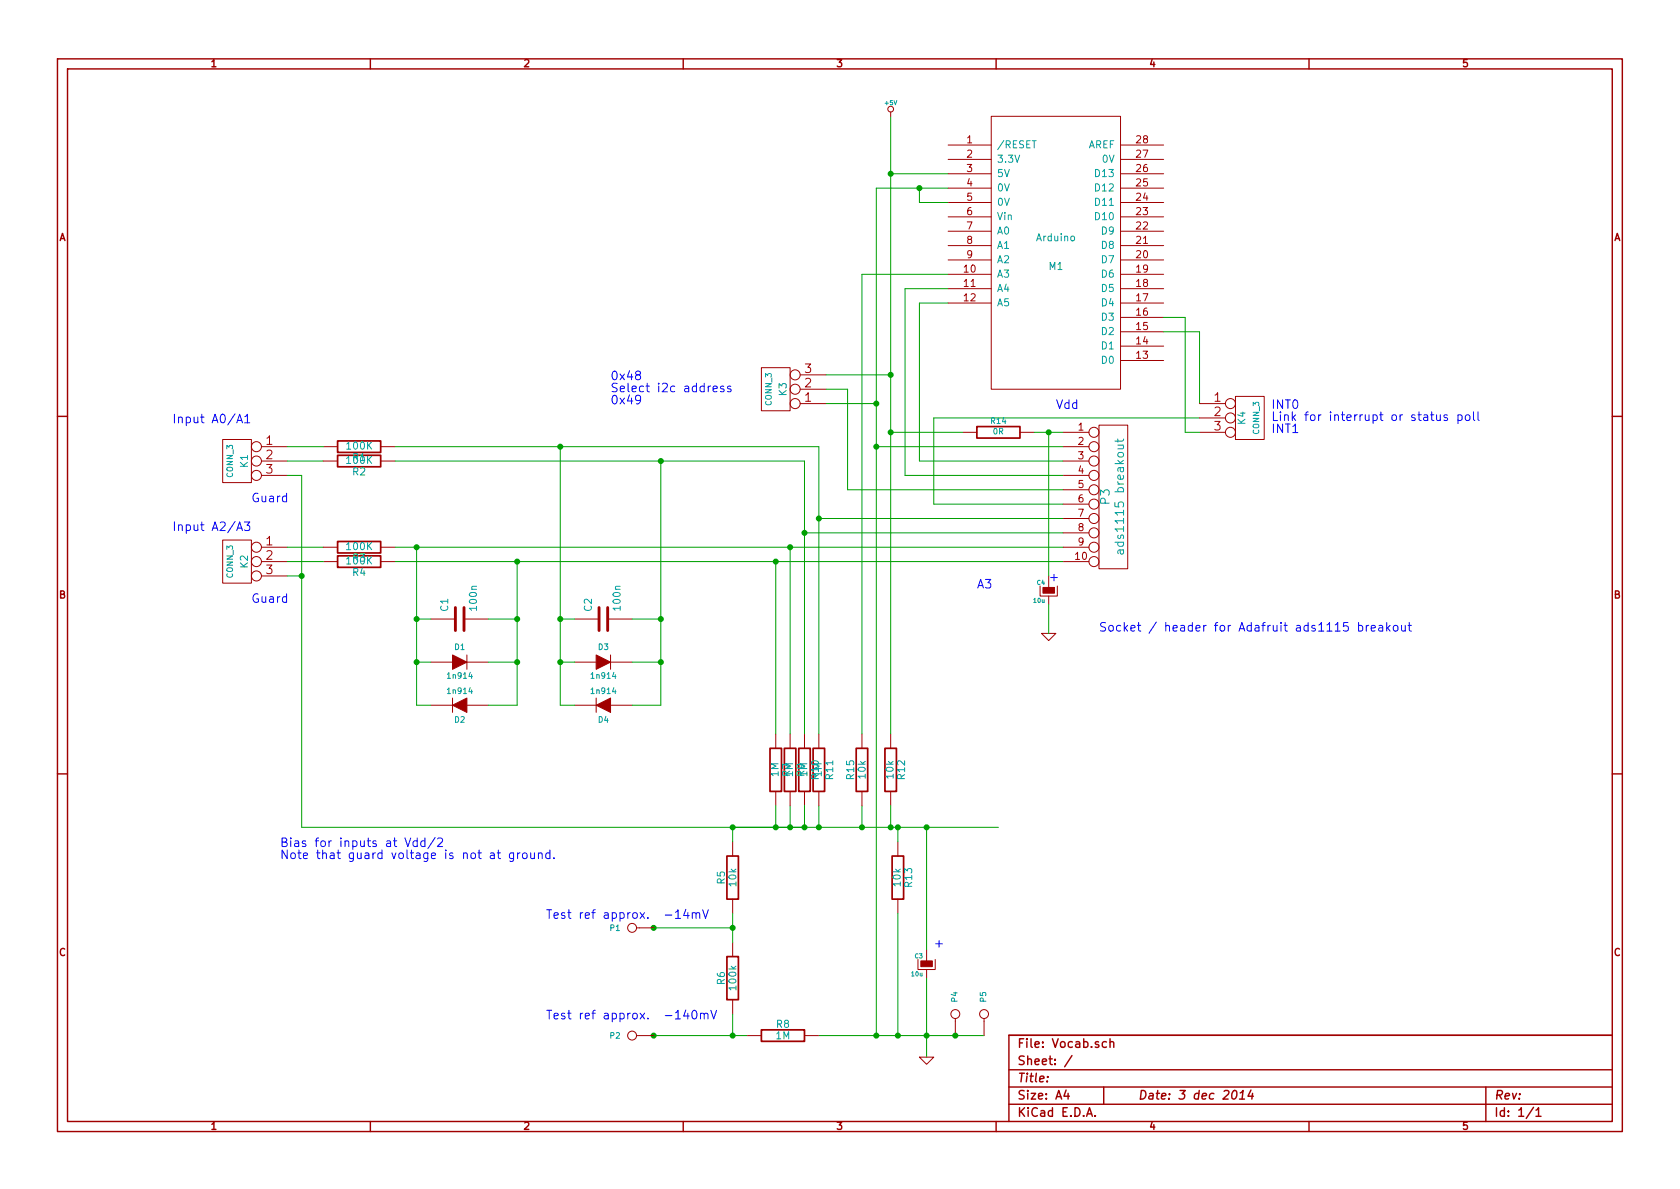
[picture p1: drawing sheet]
EESchema Schematic File Version 2
LIBS:power
LIBS:device
LIBS:transistors
LIBS:conn
LIBS:linear
LIBS:regul
LIBS:74xx
LIBS:cmos4000
LIBS:adc-dac
LIBS:memory
LIBS:xilinx
LIBS:special
LIBS:microcontrollers
LIBS:dsp
LIBS:microchip
LIBS:analog_switches
LIBS:motorola
LIBS:texas
LIBS:intel
LIBS:audio
LIBS:interface
LIBS:digital-audio
LIBS:philips
LIBS:display
LIBS:cypress
LIBS:siliconi
LIBS:opto
LIBS:atmel
LIBS:contrib
LIBS:valves
LIBS:Arduino
LIBS:Vocab-cache
EELAYER 27 0
EELAYER END
$Descr A4 11693 8268
encoding utf-8
Sheet 1 1
Title ""
Date "3 dec 2014"
Rev ""
Comp ""
Comment1 ""
Comment2 ""
Comment3 ""
Comment4 ""
$EndDescr
$Comp
L Arduino M1
U 1 1
P 7350 1750
F 0 "M1" H 7350 1650 50  0000 C CNN
F 1 "Arduino" H 7350 1850 50  0000 C CNN
F 2 "MODULE" H 7350 1750 50  0001 C CNN
F 3 "DOCUMENTATION" H 7350 1750 50  0001 C CNN
	1    7350 1750
	1    0    0    -1  
$EndComp
$Comp
L CONN_10 P3
U 1 1
P 7750 3450
F 0 "P3" V 7700 3450 60  0000 C CNN
F 1 "ads1115 breakout" V 7800 3450 60  0000 C CNN
F 2 "" H 7750 3450 60  0000 C CNN
F 3 "" H 7750 3450 60  0000 C CNN
	1    7750 3450
	1    0    0    -1  
$EndComp
$Comp
L R R4
U 1 1
P 2500 3900
F 0 "R4" V 2580 3900 50  0000 C CNN
F 1 "100K" V 2500 3900 50  0000 C CNN
F 2 "" H 2500 3900 60  0000 C CNN
F 3 "" H 2500 3900 60  0000 C CNN
	1    2500 3900
	0    1    1    0   
$EndComp
$Comp
L R R3
U 1 1
P 2500 3800
F 0 "R3" V 2580 3800 50  0000 C CNN
F 1 "100K" V 2500 3800 50  0000 C CNN
F 2 "" H 2500 3800 60  0000 C CNN
F 3 "" H 2500 3800 60  0000 C CNN
	1    2500 3800
	0    1    1    0   
$EndComp
$Comp
L R R2
U 1 1
P 2500 3200
F 0 "R2" V 2580 3200 50  0000 C CNN
F 1 "100K" V 2500 3200 50  0000 C CNN
F 2 "" H 2500 3200 60  0000 C CNN
F 3 "" H 2500 3200 60  0000 C CNN
	1    2500 3200
	0    1    1    0   
$EndComp
$Comp
L R R1
U 1 1
P 2500 3100
F 0 "R1" V 2580 3100 50  0000 C CNN
F 1 "100K" V 2500 3100 50  0000 C CNN
F 2 "" H 2500 3100 60  0000 C CNN
F 3 "" H 2500 3100 60  0000 C CNN
	1    2500 3100
	0    1    1    0   
$EndComp
$Comp
L R R12
U 1 1
P 6200 5350
F 0 "R12" V 6280 5350 50  0000 C CNN
F 1 "10k" V 6200 5350 50  0000 C CNN
F 2 "" H 6200 5350 60  0000 C CNN
F 3 "" H 6200 5350 60  0000 C CNN
	1    6200 5350
	1    0    0    -1  
$EndComp
$Comp
L R R13
U 1 1
P 6250 6100
F 0 "R13" V 6330 6100 50  0000 C CNN
F 1 "10k" V 6250 6100 50  0000 C CNN
F 2 "" H 6250 6100 60  0000 C CNN
F 3 "" H 6250 6100 60  0000 C CNN
	1    6250 6100
	1    0    0    -1  
$EndComp
$Comp
L CONN_3 K1
U 1 1
P 1650 3200
F 0 "K1" V 1600 3200 50  0000 C CNN
F 1 "CONN_3" V 1700 3200 40  0000 C CNN
F 2 "" H 1650 3200 60  0000 C CNN
F 3 "" H 1650 3200 60  0000 C CNN
	1    1650 3200
	-1   0    0    -1  
$EndComp
$Comp
L CONN_3 K2
U 1 1
P 1650 3900
F 0 "K2" V 1600 3900 50  0000 C CNN
F 1 "CONN_3" V 1700 3900 40  0000 C CNN
F 2 "" H 1650 3900 60  0000 C CNN
F 3 "" H 1650 3900 60  0000 C CNN
	1    1650 3900
	-1   0    0    -1  
$EndComp
$Comp
L R R11
U 1 1
P 5700 5350
F 0 "R11" V 5780 5350 50  0000 C CNN
F 1 "1M" V 5700 5350 50  0000 C CNN
F 2 "" H 5700 5350 60  0000 C CNN
F 3 "" H 5700 5350 60  0000 C CNN
	1    5700 5350
	1    0    0    -1  
$EndComp
$Comp
L R R10
U 1 1
P 5600 5350
F 0 "R10" V 5680 5350 50  0000 C CNN
F 1 "1M" V 5600 5350 50  0000 C CNN
F 2 "" H 5600 5350 60  0000 C CNN
F 3 "" H 5600 5350 60  0000 C CNN
	1    5600 5350
	1    0    0    -1  
$EndComp
$Comp
L R R9
U 1 1
P 5500 5350
F 0 "R9" V 5580 5350 50  0000 C CNN
F 1 "1M" V 5500 5350 50  0000 C CNN
F 2 "" H 5500 5350 60  0000 C CNN
F 3 "" H 5500 5350 60  0000 C CNN
	1    5500 5350
	1    0    0    -1  
$EndComp
$Comp
L R R7
U 1 1
P 5400 5350
F 0 "R7" V 5480 5350 50  0000 C CNN
F 1 "1M" V 5400 5350 50  0000 C CNN
F 2 "" H 5400 5350 60  0000 C CNN
F 3 "" H 5400 5350 60  0000 C CNN
	1    5400 5350
	1    0    0    -1  
$EndComp
$Comp
L C C2
U 1 1
P 4200 4300
F 0 "C2" H 4250 4400 50  0000 L CNN
F 1 "100n" H 4250 4200 50  0000 L CNN
F 2 "" H 4200 4300 60  0000 C CNN
F 3 "" H 4200 4300 60  0000 C CNN
	1    4200 4300
	0    -1   -1   0   
$EndComp
$Comp
L C C1
U 1 1
P 3200 4300
F 0 "C1" H 3250 4400 50  0000 L CNN
F 1 "100n" H 3250 4200 50  0000 L CNN
F 2 "" H 3200 4300 60  0000 C CNN
F 3 "" H 3200 4300 60  0000 C CNN
	1    3200 4300
	0    -1   -1   0   
$EndComp
$Comp
L DIODE D1
U 1 1
P 3200 4600
F 0 "D1" H 3200 4700 40  0000 C CNN
F 1 "1n914" H 3200 4500 40  0000 C CNN
F 2 "" H 3200 4600 60  0000 C CNN
F 3 "" H 3200 4600 60  0000 C CNN
	1    3200 4600
	1    0    0    -1  
$EndComp
$Comp
L DIODE D2
U 1 1
P 3200 4900
F 0 "D2" H 3200 5000 40  0000 C CNN
F 1 "1n914" H 3200 4800 40  0000 C CNN
F 2 "" H 3200 4900 60  0000 C CNN
F 3 "" H 3200 4900 60  0000 C CNN
	1    3200 4900
	-1   0    0    1   
$EndComp
$Comp
L DIODE D3
U 1 1
P 4200 4600
F 0 "D3" H 4200 4700 40  0000 C CNN
F 1 "1n914" H 4200 4500 40  0000 C CNN
F 2 "" H 4200 4600 60  0000 C CNN
F 3 "" H 4200 4600 60  0000 C CNN
	1    4200 4600
	1    0    0    -1  
$EndComp
$Comp
L DIODE D4
U 1 1
P 4200 4900
F 0 "D4" H 4200 5000 40  0000 C CNN
F 1 "1n914" H 4200 4800 40  0000 C CNN
F 2 "" H 4200 4900 60  0000 C CNN
F 3 "" H 4200 4900 60  0000 C CNN
	1    4200 4900
	-1   0    0    1   
$EndComp
$Comp
L CPsmall C3
U 1 1
P 6450 6700
F 0 "C3" H 6475 6750 30  0000 L CNN
F 1 "10u" H 6475 6625 30  0000 L CNN
F 2 "" H 6450 6700 60  0000 C CNN
F 3 "" H 6450 6700 60  0000 C CNN
	1    6450 6700
	-1   0    0    -1  
$EndComp
$Comp
L R R6
U 1 1
P 5100 6800
F 0 "R6" V 5180 6800 50  0000 C CNN
F 1 "100k" V 5100 6800 50  0000 C CNN
F 2 "" H 5100 6800 60  0000 C CNN
F 3 "" H 5100 6800 60  0000 C CNN
	1    5100 6800
	-1   0    0    1   
$EndComp
$Comp
L R R8
U 1 1
P 5450 7200
F 0 "R8" V 5530 7200 50  0000 C CNN
F 1 "1M" V 5450 7200 50  0000 C CNN
F 2 "" H 5450 7200 60  0000 C CNN
F 3 "" H 5450 7200 60  0000 C CNN
	1    5450 7200
	0    -1   -1   0   
$EndComp
Text Notes 6500 6600 0    60   ~ 0
+
Text Notes 3800 7100 0    60   ~ 0
Test ref approx.  -140mV
Text Notes 1750 3500 0    60   ~ 0
Guard
Text Notes 1750 4200 0    60   ~ 0
Guard
Text Notes 7350 2850 0    60   ~ 0
Vdd
Text Notes 6800 4100 0    60   ~ 0
A3
Wire Wire Line
	6100 1300 6100 7200
Wire Wire Line
	6100 3100 7400 3100
Connection ~ 6100 3100
Wire Wire Line
	2750 3900 7400 3900
Wire Wire Line
	2750 3800 7400 3800
Wire Wire Line
	5600 3700 7400 3700
Wire Wire Line
	2000 3800 2250 3800
Wire Wire Line
	2000 3900 2250 3900
Wire Wire Line
	2000 3100 2250 3100
Wire Wire Line
	2000 3200 2250 3200
Wire Wire Line
	2000 3300 2100 3300
Wire Wire Line
	2100 3300 2100 5750
Connection ~ 2100 4000
Wire Wire Line
	5700 5750 5700 5600
Wire Wire Line
	5600 5750 5600 5600
Connection ~ 5700 5750
Wire Wire Line
	5500 5750 5500 5600
Connection ~ 5600 5750
Wire Wire Line
	5400 5750 5400 5600
Connection ~ 5500 5750
Wire Wire Line
	5700 3100 5700 5100
Connection ~ 5700 3600
Wire Wire Line
	5600 3200 5600 5100
Connection ~ 5600 3700
Wire Wire Line
	5500 5100 5500 3800
Connection ~ 5500 3800
Wire Wire Line
	5400 3900 5400 5100
Connection ~ 5400 3900
Connection ~ 6200 3000
Wire Wire Line
	6200 5750 6200 5600
Wire Wire Line
	2100 4000 2000 4000
Connection ~ 5400 5750
Wire Wire Line
	3900 4300 4000 4300
Wire Wire Line
	2900 4300 3000 4300
Wire Wire Line
	4600 4300 4400 4300
Wire Wire Line
	3600 4300 3400 4300
Wire Wire Line
	6400 2100 6400 3200
Wire Wire Line
	6400 3200 7400 3200
Wire Wire Line
	6300 2000 6300 3300
Wire Wire Line
	6300 3300 7400 3300
Wire Wire Line
	2900 4900 3000 4900
Connection ~ 2900 4300
Wire Wire Line
	2900 4600 3000 4600
Connection ~ 2900 4600
Wire Wire Line
	3600 4600 3400 4600
Connection ~ 3600 4300
Wire Wire Line
	3600 4900 3400 4900
Connection ~ 3600 4600
Wire Wire Line
	3900 4900 4000 4900
Wire Wire Line
	3900 4600 4000 4600
Connection ~ 3900 4600
Wire Wire Line
	4600 4600 4400 4600
Wire Wire Line
	4600 4900 4400 4900
Connection ~ 4600 4600
Wire Wire Line
	2900 3800 2900 4900
Wire Wire Line
	3600 3900 3600 4900
Wire Wire Line
	3900 3100 3900 4900
Connection ~ 3900 4300
Connection ~ 4600 4300
Wire Wire Line
	4600 3200 4600 4900
Wire Wire Line
	2100 5750 6950 5750
Wire Wire Line
	5100 5750 5600 5750
Connection ~ 6200 5750
Connection ~ 5100 5750
Wire Wire Line
	5700 7200 6850 7200
Wire Wire Line
	6450 6800 6450 7350
Wire Wire Line
	6250 6350 6250 7200
Connection ~ 6250 7200
Connection ~ 6100 7200
Wire Wire Line
	6250 5750 6250 5850
Connection ~ 6250 5750
Wire Wire Line
	6450 5750 6450 6600
Connection ~ 6450 5750
Wire Wire Line
	2750 3100 5700 3100
Wire Wire Line
	2750 3200 5600 3200
Wire Wire Line
	7400 3600 5700 3600
Wire Wire Line
	6200 800  6200 5100
Connection ~ 6200 1200
Text Notes 1950 5900 0    60   ~ 0
Bias for inputs at Vdd/2\nNote that guard voltage is not at ground.
Text Notes 1200 2950 0    60   ~ 0
Input A0/A1
Text Notes 1200 3700 0    60   ~ 0
Input A2/A3
Text Notes 7650 4400 0    60   ~ 0
Socket / header for Adafruit ads1115 breakout
Connection ~ 2900 3800
Connection ~ 3600 3900
Connection ~ 3900 3100
Connection ~ 4600 3200
$Comp
L +5V #PWR01
U 1 1
P 6200 800
F 0 "#PWR01" H 6200 890 20  0001 C CNN
F 1 "+5V" H 6200 890 30  0000 C CNN
F 2 "" H 6200 800 60  0000 C CNN
F 3 "" H 6200 800 60  0000 C CNN
	1    6200 800 
	1    0    0    -1  
$EndComp
Wire Wire Line
	6400 1300 6400 1400
Wire Wire Line
	6400 1400 6600 1400
Connection ~ 6400 1300
$Comp
L GND #PWR02
U 1 1
P 6450 7350
F 0 "#PWR02" H 6450 7350 30  0001 C CNN
F 1 "GND" H 6450 7280 30  0001 C CNN
F 2 "" H 6450 7350 60  0000 C CNN
F 3 "" H 6450 7350 60  0000 C CNN
	1    6450 7350
	1    0    0    -1  
$EndComp
Connection ~ 6450 7200
Connection ~ 4550 7200
Wire Wire Line
	4550 7200 5200 7200
Wire Wire Line
	5100 7050 5100 7200
Connection ~ 5100 7200
$Comp
L R R5
U 1 1
P 5100 6100
F 0 "R5" V 5180 6100 50  0000 C CNN
F 1 "10k" V 5100 6100 50  0000 C CNN
F 2 "" H 5100 6100 60  0000 C CNN
F 3 "" H 5100 6100 60  0000 C CNN
	1    5100 6100
	-1   0    0    1   
$EndComp
Wire Wire Line
	5100 5750 5100 5850
Wire Wire Line
	5100 6350 5100 6550
Wire Wire Line
	5100 6450 4550 6450
Connection ~ 5100 6450
Connection ~ 4550 6450
Text Notes 3800 6400 0    60   ~ 0
Test ref approx.  -14mV
$Comp
L CONN_1 P1
U 1 1
P 4400 6450
F 0 "P1" H 4480 6450 40  0000 L CNN
F 1 "CONN_1" H 4400 6505 30  0001 C CNN
F 2 "" H 4400 6450 60  0000 C CNN
F 3 "" H 4400 6450 60  0000 C CNN
	1    4400 6450
	-1   0    0    1   
$EndComp
$Comp
L CONN_1 P2
U 1 1
P 4400 7200
F 0 "P2" H 4480 7200 40  0000 L CNN
F 1 "CONN_1" H 4400 7255 30  0001 C CNN
F 2 "" H 4400 7200 60  0000 C CNN
F 3 "" H 4400 7200 60  0000 C CNN
	1    4400 7200
	-1   0    0    1   
$EndComp
Wire Wire Line
	8100 2300 8350 2300
Wire Wire Line
	8350 2300 8350 2800
Wire Wire Line
	6500 2900 6500 3500
Wire Wire Line
	6500 3500 7400 3500
Wire Wire Line
	6500 2900 8350 2900
Text Notes 8850 2850 0    60   ~ 0
INT0\nLink for interrupt or status poll\nINT1\n
$Comp
L CONN_3 K4
U 1 1
P 8700 2900
F 0 "K4" V 8650 2900 50  0000 C CNN
F 1 "CONN_3" V 8750 2900 40  0000 C CNN
F 2 "" H 8700 2900 60  0000 C CNN
F 3 "" H 8700 2900 60  0000 C CNN
	1    8700 2900
	1    0    0    -1  
$EndComp
Wire Wire Line
	8100 2200 8250 2200
Wire Wire Line
	8250 2200 8250 3000
Wire Wire Line
	8250 3000 8350 3000
$Comp
L CONN_3 K3
U 1 1
P 5400 2700
F 0 "K3" V 5350 2700 50  0000 C CNN
F 1 "CONN_3" V 5450 2700 40  0000 C CNN
F 2 "" H 5400 2700 60  0000 C CNN
F 3 "" H 5400 2700 60  0000 C CNN
	1    5400 2700
	-1   0    0    1   
$EndComp
Wire Wire Line
	7400 3400 5900 3400
Wire Wire Line
	5900 3400 5900 2700
Wire Wire Line
	5900 2700 5750 2700
Wire Wire Line
	5750 2600 6200 2600
Connection ~ 6200 2600
Wire Wire Line
	5750 2800 6100 2800
Connection ~ 6100 2800
Text Notes 4250 2650 0    60   ~ 0
0x48\nSelect i2c address\n0x49\n
Wire Wire Line
	6200 1200 6600 1200
Wire Wire Line
	6100 1300 6600 1300
Wire Wire Line
	6400 2100 6600 2100
Wire Wire Line
	6300 2000 6600 2000
$Comp
L R R14
U 1 1
P 6950 3000
F 0 "R14" V 7030 3000 40  0000 C CNN
F 1 "0R" V 6957 3001 40  0000 C CNN
F 2 "~" V 6880 3000 30  0000 C CNN
F 3 "~" H 6950 3000 30  0000 C CNN
	1    6950 3000
	0    -1   -1   0   
$EndComp
Wire Wire Line
	7200 3000 7400 3000
Wire Wire Line
	6700 3000 6200 3000
$Comp
L CPsmall C4
U 1 1
P 7300 4100
F 0 "C4" H 7325 4150 30  0000 L CNN
F 1 "10u" H 7325 4025 30  0000 L CNN
F 2 "" H 7300 4100 60  0000 C CNN
F 3 "" H 7300 4100 60  0000 C CNN
	1    7300 4100
	-1   0    0    -1  
$EndComp
Wire Wire Line
	7300 4000 7300 3000
Connection ~ 7300 3000
Text Notes 7300 4050 0    60   ~ 0
+
$Comp
L GND #PWR03
U 1 1
P 7300 4400
F 0 "#PWR03" H 7300 4400 30  0001 C CNN
F 1 "GND" H 7300 4330 30  0001 C CNN
F 2 "" H 7300 4400 60  0000 C CNN
F 3 "" H 7300 4400 60  0000 C CNN
	1    7300 4400
	1    0    0    -1  
$EndComp
Wire Wire Line
	7300 4400 7300 4200
$Comp
L CONN_1 P4
U 1 1
P 6650 7050
F 0 "P4" H 6730 7050 40  0000 L CNN
F 1 "CONN_1" H 6650 7105 30  0001 C CNN
F 2 "" H 6650 7050 60  0000 C CNN
F 3 "" H 6650 7050 60  0000 C CNN
	1    6650 7050
	0    -1   -1   0   
$EndComp
$Comp
L CONN_1 P5
U 1 1
P 6850 7050
F 0 "P5" H 6930 7050 40  0000 L CNN
F 1 "CONN_1" H 6850 7105 30  0001 C CNN
F 2 "" H 6850 7050 60  0000 C CNN
F 3 "" H 6850 7050 60  0000 C CNN
	1    6850 7050
	0    -1   -1   0   
$EndComp
Connection ~ 6650 7200
Wire Wire Line
	6600 1900 6000 1900
Wire Wire Line
	6000 1900 6000 5100
Connection ~ 6000 5750
$Comp
L R R15
U 1 1
P 6000 5350
F 0 "R15" V 6080 5350 50  0000 C CNN
F 1 "10k" V 6000 5350 50  0000 C CNN
F 2 "" H 6000 5350 60  0000 C CNN
F 3 "" H 6000 5350 60  0000 C CNN
	1    6000 5350
	-1   0    0    1   
$EndComp
Wire Wire Line
	6000 5600 6000 5750
$EndSCHEMATC
